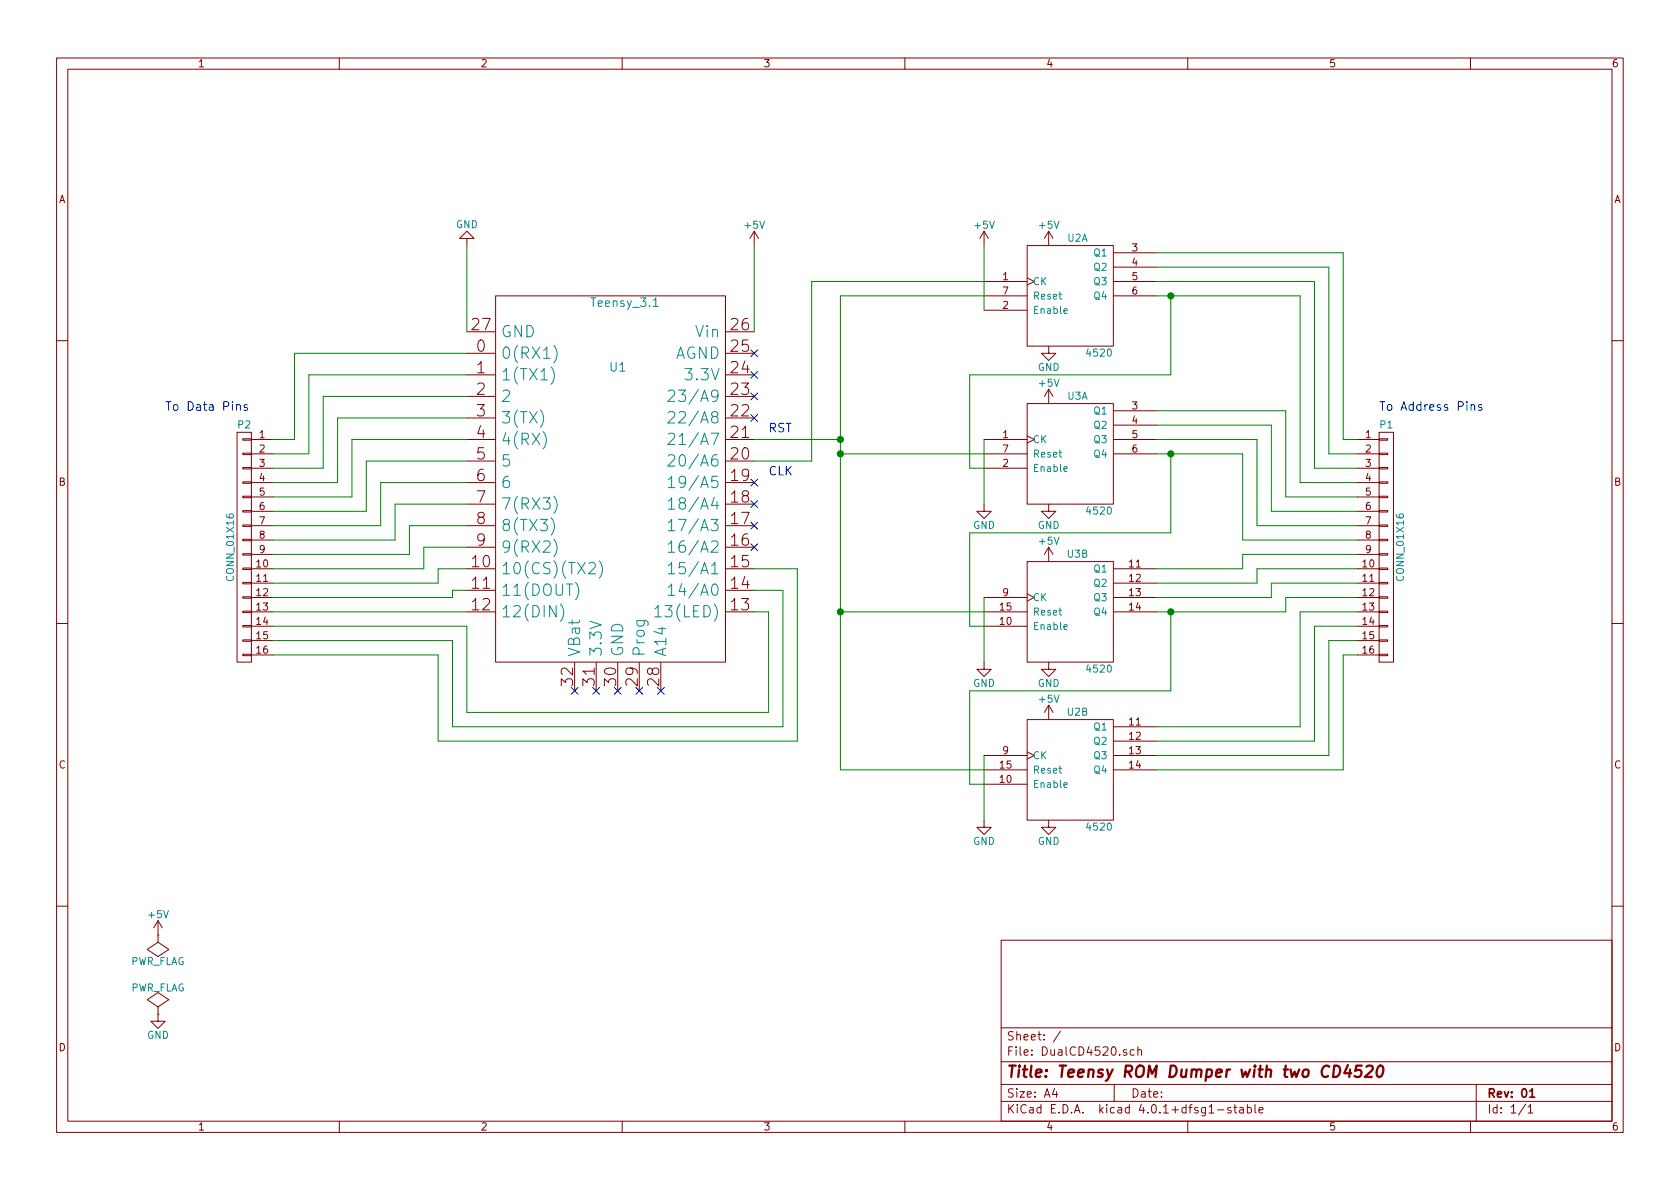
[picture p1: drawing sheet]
EESchema Schematic File Version 2
LIBS:power
LIBS:device
LIBS:transistors
LIBS:conn
LIBS:linear
LIBS:regul
LIBS:74xx
LIBS:cmos4000
LIBS:adc-dac
LIBS:memory
LIBS:xilinx
LIBS:microcontrollers
LIBS:dsp
LIBS:microchip
LIBS:analog_switches
LIBS:motorola
LIBS:texas
LIBS:intel
LIBS:audio
LIBS:interface
LIBS:digital-audio
LIBS:philips
LIBS:display
LIBS:cypress
LIBS:siliconi
LIBS:opto
LIBS:atmel
LIBS:contrib
LIBS:valves
LIBS:teensy_3.1
LIBS:DualCD4520-cache
EELAYER 25 0
EELAYER END
$Descr A4 11693 8268
encoding utf-8
Sheet 1 1
Title "Teensy ROM Dumper with two CD4520"
Date ""
Rev "01"
Comp ""
Comment1 ""
Comment2 ""
Comment3 ""
Comment4 ""
$EndDescr
$Comp
L 4520 U2
U 1 1
P 7450 2100
F 0 "U2" H 7500 2550 50  0000 C CNN
F 1 "4520" H 7650 1750 50  0000 C CNN
F 2 "" H 7450 2100 60  0000 C CNN
F 3 "" H 7450 2100 60  0000 C CNN
	1    7450 2100
	1    0    0    -1  
$EndComp
$Comp
L 4520 U2
U 2 1
P 7450 5400
F 0 "U2" H 7500 5850 50  0000 C CNN
F 1 "4520" H 7650 5050 50  0000 C CNN
F 2 "" H 7450 5400 60  0000 C CNN
F 3 "" H 7450 5400 60  0000 C CNN
	2    7450 5400
	1    0    0    -1  
$EndComp
$Comp
L 4520 U3
U 1 1
P 7450 3200
F 0 "U3" H 7500 3650 50  0000 C CNN
F 1 "4520" H 7650 2850 50  0000 C CNN
F 2 "" H 7450 3200 60  0000 C CNN
F 3 "" H 7450 3200 60  0000 C CNN
	1    7450 3200
	1    0    0    -1  
$EndComp
$Comp
L 4520 U3
U 2 1
P 7450 4300
F 0 "U3" H 7500 4750 50  0000 C CNN
F 1 "4520" H 7650 3950 50  0000 C CNN
F 2 "" H 7450 4300 60  0000 C CNN
F 3 "" H 7450 4300 60  0000 C CNN
	2    7450 4300
	1    0    0    -1  
$EndComp
$Comp
L Teensy_3.1 U1
U 1 1
P 4250 3600
F 0 "U1" H 4300 4650 60  0000 C CNN
F 1 "Teensy_3.1" H 4350 5100 60  0000 C CNN
F 2 "" H 4350 3600 60  0000 C CNN
F 3 "" H 4350 3600 60  0000 C CNN
	1    4250 3600
	1    0    0    -1  
$EndComp
NoConn ~ 4000 4800
NoConn ~ 4150 4800
NoConn ~ 4300 4800
NoConn ~ 4450 4800
NoConn ~ 4600 4800
NoConn ~ 5250 2450
$Comp
L CONN_01X16 P2
U 1 1
P 1700 3800
F 0 "P2" H 1700 4650 50  0000 C CNN
F 1 "CONN_01X16" V 1800 3800 50  0000 C CNN
F 2 "" H 1700 3800 50  0000 C CNN
F 3 "" H 1700 3800 50  0000 C CNN
	1    1700 3800
	-1   0    0    -1  
$EndComp
Wire Wire Line
	3250 4250 1900 4250
Wire Wire Line
	3250 4100 3150 4100
Wire Wire Line
	3150 4100 3150 4150
Wire Wire Line
	3150 4150 1900 4150
Wire Wire Line
	3250 3950 3050 3950
Wire Wire Line
	3050 3950 3050 4050
Wire Wire Line
	3050 4050 1900 4050
Wire Wire Line
	3250 3800 2950 3800
Wire Wire Line
	2950 3800 2950 3950
Wire Wire Line
	2950 3950 1900 3950
Wire Wire Line
	3250 3650 2850 3650
Wire Wire Line
	2850 3650 2850 3850
Wire Wire Line
	2850 3850 1900 3850
Wire Wire Line
	3250 3500 2750 3500
Wire Wire Line
	2750 3500 2750 3750
Wire Wire Line
	2750 3750 1900 3750
Wire Wire Line
	3250 3350 2650 3350
Wire Wire Line
	2650 3350 2650 3650
Wire Wire Line
	2650 3650 1900 3650
Wire Wire Line
	3250 3200 2550 3200
Wire Wire Line
	2550 3200 2550 3550
Wire Wire Line
	2550 3550 1900 3550
Wire Wire Line
	3250 3050 2450 3050
Wire Wire Line
	2450 3050 2450 3450
Wire Wire Line
	2450 3450 1900 3450
Wire Wire Line
	3250 2900 2350 2900
Wire Wire Line
	2350 2900 2350 3350
Wire Wire Line
	2350 3350 1900 3350
Wire Wire Line
	3250 2750 2250 2750
Wire Wire Line
	2250 2750 2250 3250
Wire Wire Line
	2250 3250 1900 3250
Wire Wire Line
	3250 2600 2150 2600
Wire Wire Line
	2150 2600 2150 3150
Wire Wire Line
	2150 3150 1900 3150
Wire Wire Line
	3250 2450 2050 2450
Wire Wire Line
	2050 2450 2050 3050
Wire Wire Line
	2050 3050 1900 3050
Wire Wire Line
	5250 4250 5350 4250
Wire Wire Line
	5350 4250 5350 4950
Wire Wire Line
	5350 4950 3250 4950
Wire Wire Line
	3250 4950 3250 4350
Wire Wire Line
	3250 4350 1900 4350
Wire Wire Line
	5250 4100 5450 4100
Wire Wire Line
	5450 4100 5450 5050
Wire Wire Line
	5450 5050 3150 5050
Wire Wire Line
	3150 5050 3150 4450
Wire Wire Line
	3150 4450 1900 4450
Wire Wire Line
	5250 3950 5550 3950
Wire Wire Line
	5550 3950 5550 5150
Wire Wire Line
	5550 5150 3050 5150
Wire Wire Line
	3050 5150 3050 4550
Wire Wire Line
	3050 4550 1900 4550
Wire Wire Line
	9350 3050 9450 3050
Wire Wire Line
	9350 1750 9350 3050
Wire Wire Line
	9350 1750 8050 1750
Wire Wire Line
	8050 1850 9250 1850
Wire Wire Line
	9250 1850 9250 3150
Wire Wire Line
	9250 3150 9450 3150
Wire Wire Line
	9150 3250 9450 3250
Wire Wire Line
	9150 1950 9150 3250
Wire Wire Line
	9150 1950 8050 1950
Wire Wire Line
	8050 2050 9050 2050
Wire Wire Line
	9050 2050 9050 3350
Wire Wire Line
	9050 3350 9450 3350
Wire Wire Line
	8950 3450 9450 3450
Wire Wire Line
	8950 2850 8950 3450
Wire Wire Line
	8950 2850 8050 2850
Wire Wire Line
	8850 3550 9450 3550
Wire Wire Line
	8850 2950 8850 3550
Wire Wire Line
	8850 2950 8050 2950
Wire Wire Line
	8050 3050 8750 3050
Wire Wire Line
	8750 3050 8750 3650
Wire Wire Line
	8750 3650 9450 3650
Wire Wire Line
	8650 3750 9450 3750
Wire Wire Line
	8650 3150 8650 3750
Wire Wire Line
	8050 3150 8650 3150
Wire Wire Line
	9450 3850 8650 3850
Wire Wire Line
	8650 3850 8650 3950
Wire Wire Line
	8650 3950 8050 3950
Wire Wire Line
	9450 3950 8750 3950
Wire Wire Line
	8750 3950 8750 4050
Wire Wire Line
	8750 4050 8050 4050
Wire Wire Line
	9450 4050 8850 4050
Wire Wire Line
	8850 4050 8850 4150
Wire Wire Line
	8850 4150 8050 4150
Wire Wire Line
	9450 4150 8950 4150
Wire Wire Line
	8950 4150 8950 4250
Wire Wire Line
	8950 4250 8050 4250
Wire Wire Line
	9450 4250 9050 4250
Wire Wire Line
	9050 4250 9050 5050
Wire Wire Line
	9050 5050 8050 5050
Wire Wire Line
	9450 4350 9150 4350
Wire Wire Line
	9150 4350 9150 5150
Wire Wire Line
	9150 5150 8050 5150
Wire Wire Line
	9450 4450 9250 4450
Wire Wire Line
	9250 4450 9250 5250
Wire Wire Line
	9250 5250 8050 5250
Wire Wire Line
	9450 4550 9350 4550
Wire Wire Line
	9350 4550 9350 5350
Wire Wire Line
	9350 5350 8050 5350
NoConn ~ 5250 3350
NoConn ~ 5250 2900
NoConn ~ 5250 2750
NoConn ~ 5250 2600
Wire Wire Line
	5850 2050 5850 5350
Wire Wire Line
	5850 2050 6850 2050
Wire Wire Line
	5850 3150 6850 3150
Connection ~ 5850 3150
Wire Wire Line
	5850 5350 6850 5350
Wire Wire Line
	5850 4250 6850 4250
Connection ~ 5850 4250
Wire Wire Line
	8150 2050 8150 2600
Wire Wire Line
	8150 2600 6750 2600
Wire Wire Line
	6750 2600 6750 3250
Wire Wire Line
	6750 3250 6850 3250
Connection ~ 8150 2050
Connection ~ 8150 3150
Wire Wire Line
	8150 3150 8150 3700
Wire Wire Line
	8150 3700 6750 3700
Wire Wire Line
	6750 3700 6750 4350
Wire Wire Line
	6750 4350 6850 4350
Wire Wire Line
	8150 4250 8150 4800
Wire Wire Line
	8150 4800 6750 4800
Wire Wire Line
	6750 4800 6750 5450
Wire Wire Line
	6750 5450 6850 5450
Connection ~ 8150 4250
$Comp
L +5V #PWR01
U 1 1
P 6850 1700
F 0 "#PWR01" H 6850 1550 50  0001 C CNN
F 1 "+5V" H 6850 1840 50  0000 C CNN
F 2 "" H 6850 1700 50  0000 C CNN
F 3 "" H 6850 1700 50  0000 C CNN
	1    6850 1700
	1    0    0    -1  
$EndComp
$Comp
L +5V #PWR02
U 1 1
P 7300 1700
F 0 "#PWR02" H 7300 1550 50  0001 C CNN
F 1 "+5V" H 7300 1840 50  0000 C CNN
F 2 "" H 7300 1700 50  0000 C CNN
F 3 "" H 7300 1700 50  0000 C CNN
	1    7300 1700
	1    0    0    -1  
$EndComp
$Comp
L +5V #PWR03
U 1 1
P 7300 2800
F 0 "#PWR03" H 7300 2650 50  0001 C CNN
F 1 "+5V" H 7300 2940 50  0000 C CNN
F 2 "" H 7300 2800 50  0000 C CNN
F 3 "" H 7300 2800 50  0000 C CNN
	1    7300 2800
	1    0    0    -1  
$EndComp
$Comp
L +5V #PWR04
U 1 1
P 7300 3900
F 0 "#PWR04" H 7300 3750 50  0001 C CNN
F 1 "+5V" H 7300 4040 50  0000 C CNN
F 2 "" H 7300 3900 50  0000 C CNN
F 3 "" H 7300 3900 50  0000 C CNN
	1    7300 3900
	1    0    0    -1  
$EndComp
$Comp
L +5V #PWR05
U 1 1
P 7300 5000
F 0 "#PWR05" H 7300 4850 50  0001 C CNN
F 1 "+5V" H 7300 5140 50  0000 C CNN
F 2 "" H 7300 5000 50  0000 C CNN
F 3 "" H 7300 5000 50  0000 C CNN
	1    7300 5000
	1    0    0    -1  
$EndComp
$Comp
L +5V #PWR06
U 1 1
P 5250 1700
F 0 "#PWR06" H 5250 1550 50  0001 C CNN
F 1 "+5V" H 5250 1840 50  0000 C CNN
F 2 "" H 5250 1700 50  0000 C CNN
F 3 "" H 5250 1700 50  0000 C CNN
	1    5250 1700
	1    0    0    -1  
$EndComp
$Comp
L GND #PWR07
U 1 1
P 3250 1700
F 0 "#PWR07" H 3250 1450 50  0001 C CNN
F 1 "GND" H 3250 1550 50  0000 C CNN
F 2 "" H 3250 1700 50  0000 C CNN
F 3 "" H 3250 1700 50  0000 C CNN
	1    3250 1700
	-1   0    0    1   
$EndComp
$Comp
L GND #PWR08
U 1 1
P 7300 2400
F 0 "#PWR08" H 7300 2150 50  0001 C CNN
F 1 "GND" H 7300 2250 50  0000 C CNN
F 2 "" H 7300 2400 50  0000 C CNN
F 3 "" H 7300 2400 50  0000 C CNN
	1    7300 2400
	1    0    0    -1  
$EndComp
$Comp
L GND #PWR09
U 1 1
P 7300 3500
F 0 "#PWR09" H 7300 3250 50  0001 C CNN
F 1 "GND" H 7300 3350 50  0000 C CNN
F 2 "" H 7300 3500 50  0000 C CNN
F 3 "" H 7300 3500 50  0000 C CNN
	1    7300 3500
	1    0    0    -1  
$EndComp
$Comp
L GND #PWR010
U 1 1
P 7300 4600
F 0 "#PWR010" H 7300 4350 50  0001 C CNN
F 1 "GND" H 7300 4450 50  0000 C CNN
F 2 "" H 7300 4600 50  0000 C CNN
F 3 "" H 7300 4600 50  0000 C CNN
	1    7300 4600
	1    0    0    -1  
$EndComp
$Comp
L GND #PWR011
U 1 1
P 1100 7050
F 0 "#PWR011" H 1100 6800 50  0001 C CNN
F 1 "GND" H 1100 6900 50  0000 C CNN
F 2 "" H 1100 7050 50  0000 C CNN
F 3 "" H 1100 7050 50  0000 C CNN
	1    1100 7050
	1    0    0    -1  
$EndComp
$Comp
L +5V #PWR012
U 1 1
P 1100 6500
F 0 "#PWR012" H 1100 6350 50  0001 C CNN
F 1 "+5V" H 1100 6640 50  0000 C CNN
F 2 "" H 1100 6500 50  0000 C CNN
F 3 "" H 1100 6500 50  0000 C CNN
	1    1100 6500
	1    0    0    -1  
$EndComp
$Comp
L PWR_FLAG #FLG013
U 1 1
P 1100 7050
F 0 "#FLG013" H 1100 7145 50  0001 C CNN
F 1 "PWR_FLAG" H 1100 7230 50  0000 C CNN
F 2 "" H 1100 7050 50  0000 C CNN
F 3 "" H 1100 7050 50  0000 C CNN
	1    1100 7050
	1    0    0    -1  
$EndComp
$Comp
L PWR_FLAG #FLG014
U 1 1
P 1100 6500
F 0 "#FLG014" H 1100 6595 50  0001 C CNN
F 1 "PWR_FLAG" H 1100 6680 50  0000 C CNN
F 2 "" H 1100 6500 50  0000 C CNN
F 3 "" H 1100 6500 50  0000 C CNN
	1    1100 6500
	-1   0    0    1   
$EndComp
Text Notes 9600 2850 0    60   ~ 0
To Address Pins
Text Notes 1150 2850 0    60   ~ 0
To Data Pins
Wire Wire Line
	5650 1950 6850 1950
$Comp
L GND #PWR015
U 1 1
P 6850 3500
F 0 "#PWR015" H 6850 3250 50  0001 C CNN
F 1 "GND" H 6850 3350 50  0000 C CNN
F 2 "" H 6850 3500 50  0000 C CNN
F 3 "" H 6850 3500 50  0000 C CNN
	1    6850 3500
	1    0    0    -1  
$EndComp
$Comp
L GND #PWR016
U 1 1
P 6850 4600
F 0 "#PWR016" H 6850 4350 50  0001 C CNN
F 1 "GND" H 6850 4450 50  0000 C CNN
F 2 "" H 6850 4600 50  0000 C CNN
F 3 "" H 6850 4600 50  0000 C CNN
	1    6850 4600
	1    0    0    -1  
$EndComp
$Comp
L GND #PWR017
U 1 1
P 6850 5700
F 0 "#PWR017" H 6850 5450 50  0001 C CNN
F 1 "GND" H 6850 5550 50  0000 C CNN
F 2 "" H 6850 5700 50  0000 C CNN
F 3 "" H 6850 5700 50  0000 C CNN
	1    6850 5700
	1    0    0    -1  
$EndComp
$Comp
L GND #PWR018
U 1 1
P 7300 5700
F 0 "#PWR018" H 7300 5450 50  0001 C CNN
F 1 "GND" H 7300 5550 50  0000 C CNN
F 2 "" H 7300 5700 50  0000 C CNN
F 3 "" H 7300 5700 50  0000 C CNN
	1    7300 5700
	1    0    0    -1  
$EndComp
Wire Wire Line
	6850 3050 6850 3500
Wire Wire Line
	6850 4150 6850 4600
Wire Wire Line
	6850 5250 6850 5700
Wire Wire Line
	6850 1700 6850 2150
Wire Wire Line
	5250 1700 5250 2300
Wire Wire Line
	3250 2300 3250 1700
Wire Wire Line
	5650 1950 5650 3200
Wire Wire Line
	5650 3200 5250 3200
NoConn ~ 5250 3500
NoConn ~ 5250 3650
Wire Wire Line
	5250 3050 5850 3050
Connection ~ 5850 3050
Text Notes 5350 3300 0    60   ~ 0
CLK
Text Notes 5350 3000 0    60   ~ 0
RST
$Comp
L CONN_01X16 P1
U 1 1
P 9650 3800
F 0 "P1" H 9650 4650 50  0000 C CNN
F 1 "CONN_01X16" V 9750 3800 50  0000 C CNN
F 2 "" H 9650 3800 50  0000 C CNN
F 3 "" H 9650 3800 50  0000 C CNN
	1    9650 3800
	1    0    0    -1  
$EndComp
NoConn ~ 5250 3800
$EndSCHEMATC
